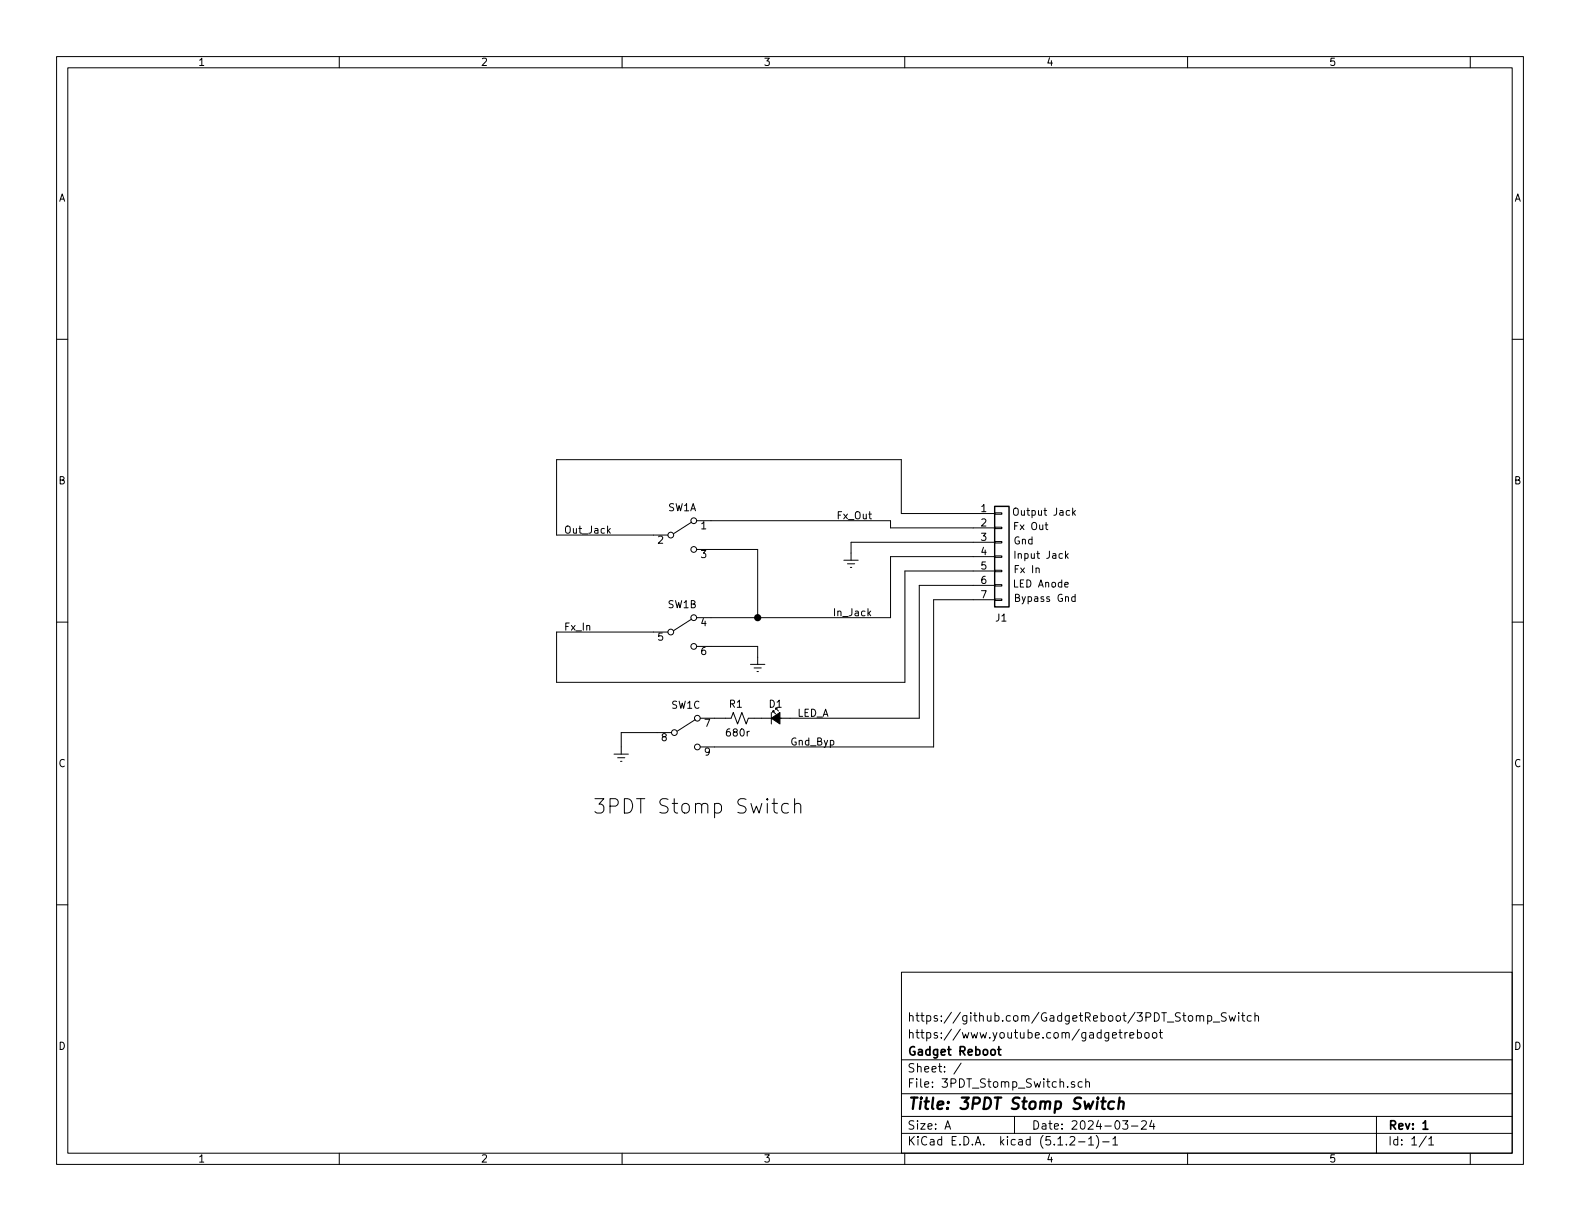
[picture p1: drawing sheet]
EESchema Schematic File Version 4
EELAYER 29 0
EELAYER END
$Descr A 11000 8500
encoding utf-8
Sheet 1 1
Title "3PDT Stomp Switch"
Date "2024-03-24"
Rev "1"
Comp "Gadget Reboot"
Comment1 "https://www.youtube.com/gadgetreboot"
Comment2 "https://github.com/GadgetReboot/3PDT_Stomp_Switch"
Comment3 ""
Comment4 ""
$EndDescr
Text Notes 4125 5675 0    100  ~ 0
3PDT Stomp Switch
$Comp
L power:GNDREF #PWR06
U 1 1
P 4325 5200
F 0 "#PWR06" H 4325 4950 50  0001 C CNN
F 1 "GNDREF" H 4330 5027 50  0001 C CNN
F 2 "" H 4325 5200 50  0001 C CNN
F 3 "" H 4325 5200 50  0001 C CNN
	1    4325 5200
	1    0    0    -1  
$EndComp
$Comp
L SW_3PDT:SW_3PDT SW1
U 1 1
P 4750 3725
F 0 "SW1" H 4750 3918 50  0000 C CNN
F 1 "SW_3PDT" H 4750 3919 50  0001 C CNN
F 2 "footprints:STOMP-SWITCH-3PDT" H 4750 3725 50  0001 C CNN
F 3 "~" H 4750 3725 50  0001 C CNN
	1    4750 3725
	1    0    0    -1  
$EndComp
$Comp
L SW_3PDT:SW_3PDT SW1
U 2 1
P 4750 4400
F 0 "SW1" H 4750 4593 50  0000 C CNN
F 1 "SW_3PDT" H 4750 4594 50  0001 C CNN
F 2 "footprints:STOMP-SWITCH-3PDT" H 4750 4400 50  0001 C CNN
F 3 "~" H 4750 4400 50  0001 C CNN
	2    4750 4400
	1    0    0    -1  
$EndComp
$Comp
L SW_3PDT:SW_3PDT SW1
U 3 1
P 4775 5100
F 0 "SW1" H 4775 5293 50  0000 C CNN
F 1 "SW_3PDT" H 4775 5294 50  0001 C CNN
F 2 "footprints:STOMP-SWITCH-3PDT" H 4775 5100 50  0001 C CNN
F 3 "~" H 4775 5100 50  0001 C CNN
	3    4775 5100
	1    0    0    -1  
$EndComp
$Comp
L Device:R_Small_US R1
U 1 1
P 5150 5000
F 0 "R1" V 5050 5025 50  0000 R CNN
F 1 "680r" V 5250 5075 50  0000 R CNN
F 2 "Resistor_THT:R_Axial_DIN0207_L6.3mm_D2.5mm_P10.16mm_Horizontal" H 5150 5000 50  0001 C CNN
F 3 "~" H 5150 5000 50  0001 C CNN
	1    5150 5000
	0    1    1    0   
$EndComp
$Comp
L Device:LED_Small_ALT D1
U 1 1
P 5400 5000
F 0 "D1" H 5400 5100 50  0000 C CNN
F 1 "LED_Small_ALT" H 5400 5144 50  0001 C CNN
F 2 "LED_THT:LED_D5.0mm" V 5400 5000 50  0001 C CNN
F 3 "~" V 5400 5000 50  0001 C CNN
	1    5400 5000
	1    0    0    -1  
$EndComp
Wire Wire Line
	5275 4500 4950 4500
Text Label 6075 4300 2    50   ~ 0
In_Jack
Text Label 3925 3725 0    50   ~ 0
Out_Jack
Text Label 3925 4400 0    50   ~ 0
Fx_In
Text Label 6075 3625 2    50   ~ 0
Fx_Out
Wire Wire Line
	4975 5000 5050 5000
Text Label 5550 5000 0    50   ~ 0
LED_A
Text Label 5500 5200 0    50   ~ 0
Gnd_Byp
Wire Wire Line
	5300 5000 5250 5000
$Comp
L Connector_Generic:Conn_01x07 J1
U 1 1
P 6975 3875
F 0 "J1" H 6925 3450 50  0000 L CNN
F 1 "Conn_01x07" V 6938 4255 50  0001 L CNN
F 2 "Connector_PinHeader_2.54mm:PinHeader_1x07_P2.54mm_Vertical" H 6975 3875 50  0001 C CNN
F 3 "~" H 6975 3875 50  0001 C CNN
	1    6975 3875
	1    0    0    -1  
$EndComp
Wire Wire Line
	6775 3675 6200 3675
Wire Wire Line
	6200 3675 6200 3625
Wire Wire Line
	6775 3875 6200 3875
Wire Wire Line
	6200 3875 6200 4300
Wire Wire Line
	4950 4300 5275 4300
Wire Wire Line
	6775 3575 6275 3575
Wire Wire Line
	6275 3575 6275 3200
Wire Wire Line
	6275 3200 3875 3200
Wire Wire Line
	3875 3200 3875 3725
Wire Wire Line
	3875 3725 4550 3725
Wire Wire Line
	3875 4400 3875 4750
Wire Wire Line
	3875 4750 6300 4750
Wire Wire Line
	6300 4750 6300 3975
Wire Wire Line
	6300 3975 6775 3975
Wire Wire Line
	3875 4400 4550 4400
Wire Wire Line
	6400 5000 6400 4075
Wire Wire Line
	6400 4075 6775 4075
Wire Wire Line
	5500 5000 6400 5000
Wire Wire Line
	6500 5200 6500 4175
Wire Wire Line
	6500 4175 6775 4175
Wire Wire Line
	4975 5200 6500 5200
$Comp
L power:GNDREF #PWR0101
U 1 1
P 5275 4575
F 0 "#PWR0101" H 5275 4325 50  0001 C CNN
F 1 "GNDREF" H 5280 4402 50  0001 C CNN
F 2 "" H 5275 4575 50  0001 C CNN
F 3 "" H 5275 4575 50  0001 C CNN
	1    5275 4575
	1    0    0    -1  
$EndComp
Wire Wire Line
	5275 4575 5275 4500
Wire Wire Line
	4325 5200 4325 5100
Wire Wire Line
	4325 5100 4575 5100
Text Notes 7200 3800 2    50   ~ 0
Gnd
Text Notes 7450 3900 2    50   ~ 0
Input Jack
Text Notes 7250 4000 2    50   ~ 0
Fx In
Text Notes 7050 3700 0    50   ~ 0
Fx Out
Text Notes 7500 3600 2    50   ~ 0
Output Jack
Text Notes 7450 4100 2    50   ~ 0
LED Anode
Text Notes 7500 4200 2    50   ~ 0
Bypass Gnd
Wire Wire Line
	4950 3625 6200 3625
Wire Wire Line
	6775 3775 5925 3775
Wire Wire Line
	5925 3775 5925 3850
$Comp
L power:GNDREF #PWR0102
U 1 1
P 5925 3850
F 0 "#PWR0102" H 5925 3600 50  0001 C CNN
F 1 "GNDREF" H 5930 3677 50  0001 C CNN
F 2 "" H 5925 3850 50  0001 C CNN
F 3 "" H 5925 3850 50  0001 C CNN
	1    5925 3850
	1    0    0    -1  
$EndComp
Wire Wire Line
	4950 3825 5275 3825
Wire Wire Line
	5275 3825 5275 4300
Connection ~ 5275 4300
Wire Wire Line
	5275 4300 6200 4300
$EndSCHEMATC
